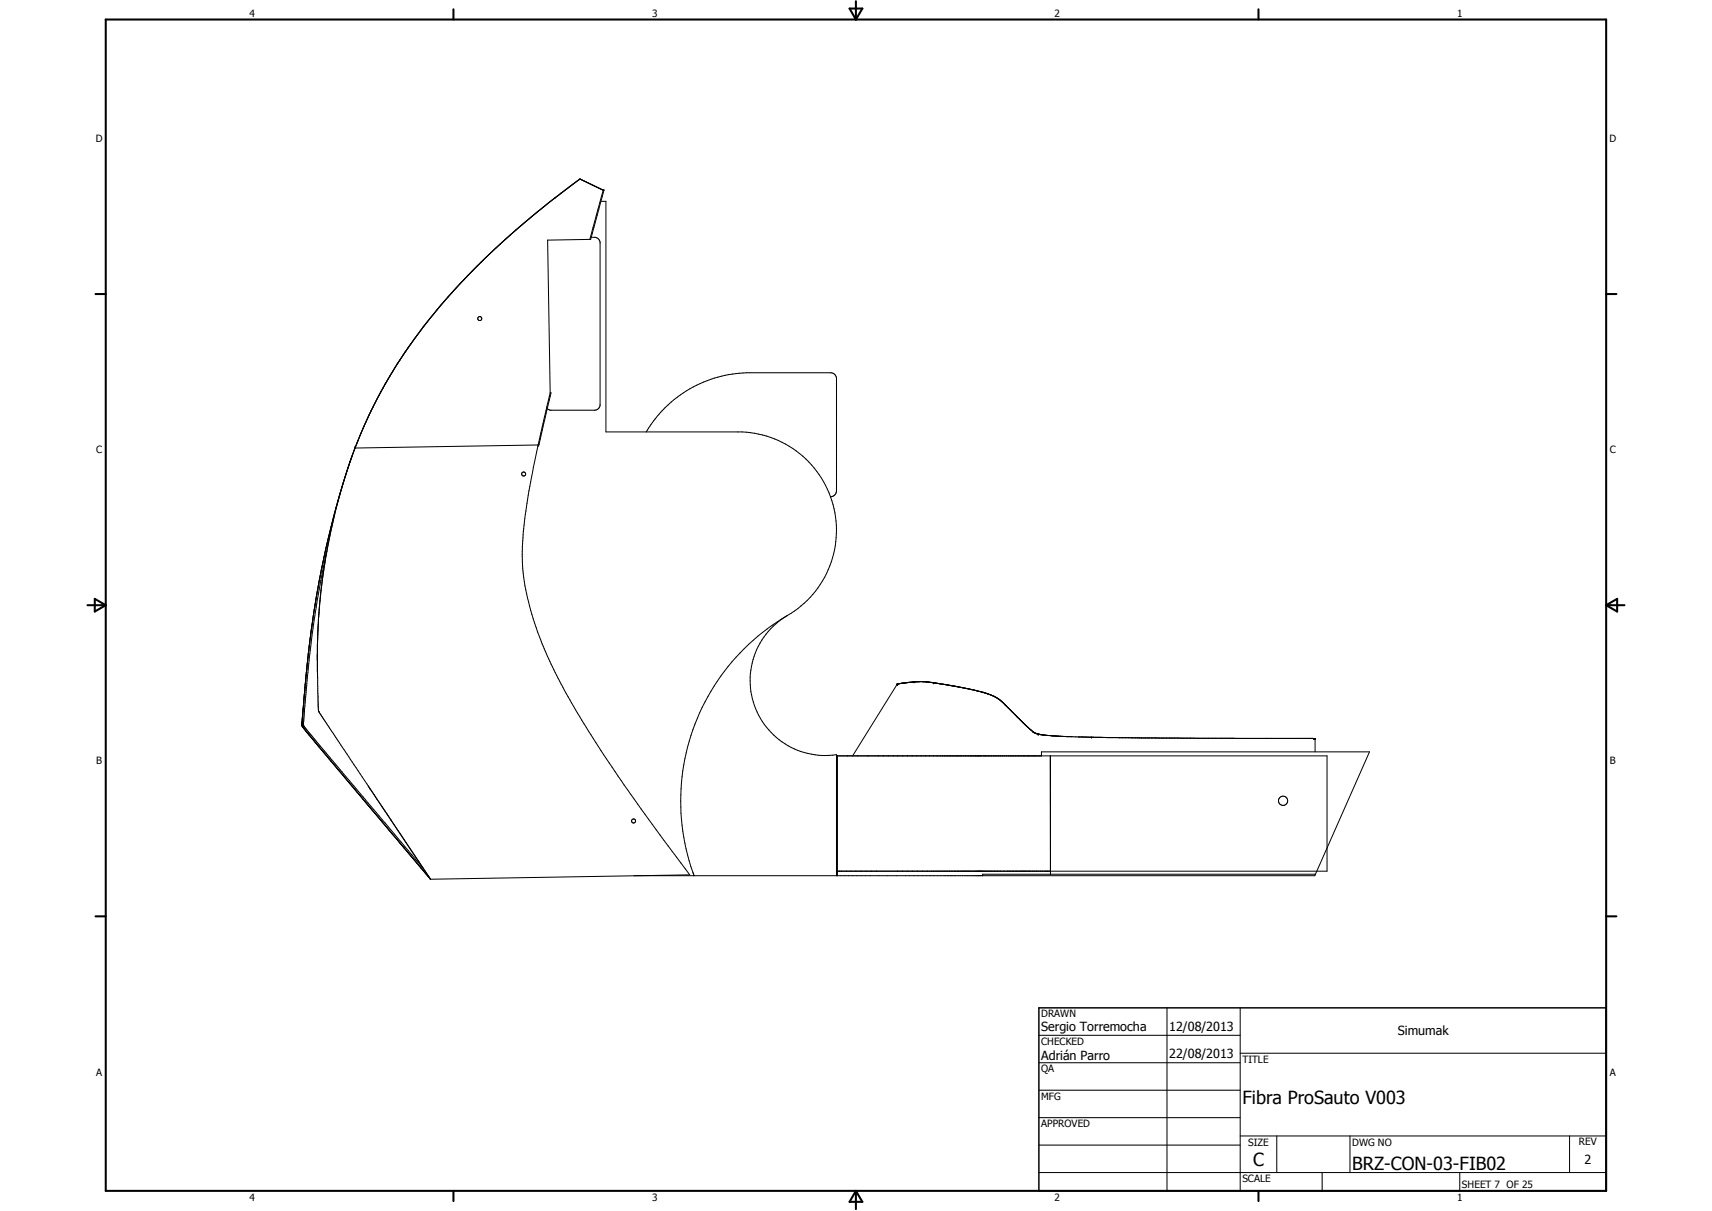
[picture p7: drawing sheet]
<svg xmlns="http://www.w3.org/2000/svg" width="594mm" height="420mm" viewBox="0 0 594 420" stroke-linecap="round" stroke-linejoin="round" font-family="sans-serif">
<g fill="none" stroke="#000" stroke-width=".35">
<path d="M179 79.8l-5.3 4.7M182.7 76.7l-13.9 12.5M190.5 70.3l-6 4.8M190.5 70.2l-9.8 8.2M192.6 68.7l-2.1 1.6M194.7 67l-2 1.6M201.2 62.1l8.1 3.9M201.2 62.1l-10.7 8.1M201.2 62.1l-6.5 5M208.5 69.8h1.8v80.1h47.2a34.2 34.2 0 0 1 30.7 22.5M209 65.8l.6 .2M209.3 66l-4.6 17.1"/>
<path d="M209.6 66l-4.6 17.1h-.3M209.6 66h-.3M162.6 95.3l-5.6 6.1M167 90.9l-7.5 7.7-5.2 5.8M168.6 89.4l-4.5 4.4M173.6 84.7l-6.4 6M204.7 83.1l-14.7 .2 .9 53M205.1 82.3a2.51 2.51 0 0 1 2.7 .8l.4 .9v56.7a1.98 1.98 0 0 1-1.9 1.6h-15.3l-1.1-.5M142.9 118.9l-2 2.9M147.1 113.2l-9.3 13.1M151.8 107.3l-8.2 10.5M154.1 104.6l-1.3 1.5"/>
<path d="M156.8 101.6l-8.8 10.4M130.3 139.6l-4 8.3M133.9 132.8l-6.4 12.4M134.7 131.5l-4 7.1M135.5 130.1l-1 1.8M137.2 127.3l-1.9 3.2M139 124.6l-2.9 4.5M140.6 122.1l-.9 1.4M190.9 136.3h.3l-4.2 18-.3 .1M190.9 136.3l-4.2 18.1M122.3 157.9l-2.4 7M122.3 157.9l-.8 2.2a281.7 281.7 0 0 0-8.3 29.8"/>
<path d="M123.2 155.4l-.9 2.5M126 148.6l-2.6 6.3-.2 .1v.4M127.1 146.1l-3.9 9.3M186.7 154.4v.5a206.4 206.4 0 0 0-5.4 34.7v.9a81.5 81.5 0 0 0 6.5 32 215.5 215.5 0 0 0 20.7 37.9l14 20.3 16.8 22.8-89.9 1.6M186.7 154.4l-63.5 1M224.2 149.9a42 42 0 0 1 34.9-20.6h29.1a2.07 2.07 0 0 1 2.1 2v39a2.09 2.09 0 0 1-2.1 2M116 178.4l-3.1 12.6M116.2 178.4l-.7 2.7a202 202 0 0 0-5 33.4M118.5 169.5l-1.8 6.5M118.6 169.4l-.7 2.3a206.4 206.4 0 0 0-5.3 24.4M119.1 167.5l-.6 2M119.9 164.9l-1.4 4.6"/>
<path d="M119.9 164.9l-.7 2.3M288.2 172.4a34.1 34.1 0 0 1-14.9 41.1M112.6 196.4l-1.7 13.2M112.9 191l-1.6 8M112.9 191l-3.6 18.8M113.4 191.2l-.4 1.8a391 391 0 0 0-7.2 51.2l-.4 7.6M109.1 211.1l-2.1 15.8-2.1 22.6M110.5 216l-.4 12.8M110.5 216l-.4 8.1M110.5 214.5v1.5M110.9 209.9l-.4 4.6M111 200.3l-2 11.3-1.3 9.6"/>
<path d="M273.3 213.5a74.5 74.5 0 0 0-32.5 90.3M273.3 213.5a26.1 26.1 0 0 0-11.5 31.2 26.1 26.1 0 0 0 28.5 17.1v42M106 236.5l-.2 2.9M107.6 221.7l-1.6 14.4M110.1 228.8l.1 6.3M110.1 228.7v1.1M110.1 232.7l.1 .9M110.1 226.4v1.2M110.2 234.5l.3 12.1M311.4 237.3l-15.5 25M311.6 237.2v.1M311.6 237.2l-.1 .1"/>
<path d="M312.2 237.2l-.8 .1M312.4 237.2l.7-.2-1.2 .2M314.2 236.9l-.8 .1M314.6 236.9l-.8 .1M315.6 236.7l-2.6 .4M316.3 236.7l-.9 .1M316.7 236.6l-2.2 .3M316.7 236.6l-.9 .1M317.1 236.6h-.5M317.5 236.6h-.8M317.8 236.6h-.5M318.1 236.5l-.5 .1"/>
<path d="M319.4 236.5h-.6M319.9 236.5h.5M320.1 236.5h.1M320.9 236.5l.6 .1M321 236.5l.2 .1M321.2 236.6h.7M321.3 236.6h.3M321.3 236.6h-4M321.8 236.6l1.8 .3M321.9 236.6l1.3 .2M323.2 236.8l.4 .1M323.6 236.9h.4"/>
<path d="M323.8 236.9h.1M323.9 236.9l2.3 .3M324.1 236.9l5.3 .8M324.2 236.9l.4 .1M325.2 237.1l1 .1M326.2 237.2l1 .2M327.2 237.4l2.2 .4M327.2 237.4l4.7 .8M329.4 237.7l1.7 .3M329.4 237.8l1.8 .2M331.1 238l7.9 1.7M331.2 238l.7 .2"/>
<path d="M331.9 238.2l.5 .1M331.9 238.2l1.3 .3M332.7 238.4l2.4 .4M333.7 238.5l2.7 .6M336.4 239.1l4.8 1.1M336.4 239.1l5.1 1.2M339.1 239.7l1.6 .4M104.8 251.7l.1 .3M104.9 250.2v.2M104.9 251.8v.2M104.9 250.4l-.1 1.3M104.9 250.4l-.1 .3"/>
<path d="M104.9 252v.1M104.9 249.5v.7M104.9 249.9v.3M104.9 252.1l.2 .2M105 252.2l.1 .1M105.1 252.3l1.2 1.5M105.1 247.4l-.2 2.1M105.4 251.9l41.4 49.3M105.4 251.8v.1M105.6 241.1l-.5 6.2M106.3 253.8l9.8 11.8M106.3 253.8l23.9 28.4"/>
<path d="M110.5 246.7l.1 .1M110.5 246.6l.1 .2M110.6 246.8l17.5 26.4M110.7 246.9h.1M340.6 240.1l.6 .1M341.2 240.2h.1M341.2 240.2l2.7 .9M341.2 240.2l.3 .1M341.5 240.3l1 .4M342 240.5l1 .3M342.4 240.6h.1M342.5 240.7l.5 .1"/>
<path d="M343 240.8l1.3 .5M343 240.8l1.9 .8M344.2 241.3l.6 .3M344.5 241.4l.8 .4M344.9 241.6l.6 .3M345 241.6l2.1 1.4M345.4 241.9l1.7 1.1M345.9 242.1l2.8 2.3M347.1 243l1.1 .9M347.1 243l1.4 1.3M348.5 244.3l9 8.8M348.5 244.3l.2 .1"/>
<path d="M348.7 244.4l.2 .2M350 245.7l.7 .7M350.9 246.5l.1 .3M351.1 246.8l.6 .7M351.4 247.1l1.1 1.1M352.7 248.4l.2 .3M353 248.8l1.4 1.3M353.6 249.3l.8 .8M354.4 250.1l.3 .4M354.4 250.1l.3 .3M354.7 250.5l1.1 1M354.7 250.4l1.2 1.2"/>
<path d="M356.1 251.8l1.4 1.3M356.2 251.9l1.7 1.5M357.5 253.1l.4 .3M357.5 253.1l.8 .6M357.9 253.4l.6 .5M358 253.4l.3 .4M358.3 253.8l.2 .1M358.4 253.9h.1M358.5 253.9l.2 .1M358.5 253.9h.1M358.7 254l.2 .1M358.7 254l1 .5"/>
<path d="M358.8 254.1l.3 .2M359.2 254.3l.2 .1M359.3 254.4h.1M359.4 254.4l1.2 .4M359.4 254.4l.3 .2M359.7 254.5l.4 .1M359.7 254.6h.3M360.1 254.6l.1 .1M360.1 254.6l.2 .1M360.2 254.7l1.1 .2M360.3 254.7l.3 .1M360.6 254.8l1 .1"/>
<path d="M361 254.8l.2 .1M361.2 254.9h.3M361.5 254.9l.5 .1M361.5 254.9l1.1 .2M362 255l.7 .1M362 255l.5 .1M362.6 255.1l1.2 .1M362.9 255.1l7.6 .5M364.4 255.2l1.4 .1M365.7 255.3l4.1 .2M366.2 255.4h1M369.6 255.5l.8 .1"/>
<path d="M370.2 255.6h1.3M371.4 255.6h.5M371.8 255.6l2.4 .1M374.1 255.7h2.4M375.6 255.7l2.2 .1M376.9 255.7l2.4 .1M379.3 255.8l9.3 .1M379.3 255.8h.9M381.7 255.8l2.6 .1M387.5 255.9h4.2M391.7 255.9l4.4 .1M391.7 255.9l1.1 .1"/>
<path d="M394.8 256l15.4 .1M401 256l1.2 .1M408.6 256.1l47.2 .1M413 256.1l2.9 .1M427.6 256.2h2.8M455.6 256.2h.2M455.8 256.2h.5v4.7M116.8 266.4l5.4 6.4M122.8 273.5l11.5 13.6M127.7 272.6l9.1 13.6M128.9 274.4l2.8 4.2M290.3 262.3h170.2v40h-170"/>
<path d="M290.5 262.3v41.5M361.4 262.3v-1.4h113.8l-18.7 42.4M364.4 262.3l.1 40M364.5 262.3v41M131.3 283.6l6.2 7.4M133 280.5l12.3 18.4M134.9 287.9l2.6 3.1M136.9 286.4l8.4 12.5M137.5 291l10.2 12.1M137.5 291l5.6 6.6M144.3 299l3.4 4.1M145.3 298.9l2.7 4"/>
<path d="M145.3 298.9l3.5 5.2M147.7 303.1l1.7 2M148.7 304l.7 1.1M456.5 303.3l-.2 .5h-236.3M456.5 303.3h-115.5v.5M360.5 359.2h69.9M405 349.7v63.5M430.4 349.7v63.5M360.5 368.7h69.9M360.5 378.2h69.9M430.4 365.4h127M360.5 387.8h69.9"/>
<path d="M360.5 397.3h69.9M430.4 394.1h127M443.1 394.1v12.7M468.5 394.1v12.7M544.7 394.1v12.7M360.5 406.8h196.9M458.8 406.8v6.4M506.6 406.8v6.4"/>
<circle cx="166.5" cy="110.5" r=".69"/>
<circle cx="181.7" cy="164.4" r=".7"/>
<circle cx="445.2" cy="277.8" r="1.6"/>
<circle cx="219.8" cy="284.8" r=".71"/>
</g>
<g fill="#000">
<circle cx="311.4" cy="237.3" r=".18"/>
<circle cx="311.5" cy="237.3" r=".18"/>
<circle cx="317.2" cy="236.6" r=".18"/>
<circle cx="324" cy="236.9" r=".18"/>
<circle cx="105.4" cy="251.8" r=".18"/>
<circle cx="358.5" cy="253.9" r=".18"/>
<circle cx="360.2" cy="254.7" r=".18"/>
<circle cx="360.3" cy="254.7" r=".18"/>
<circle cx="378.8" cy="255.8" r=".18"/>
<circle cx="456" cy="256.2" r=".18"/>
<circle cx="456.3" cy="256.2" r=".18"/>
<circle cx="128.3" cy="273.4" r=".18"/>
</g>
<g fill="none" stroke="#000" stroke-width=".71">
<path d="M36.7 6.8h520.7v406.4h-520.7zM157.3 3.2v3.6M294.8 3h4.4l-2.2 3.8zM297 .4v6.4M436.7 3.2v3.6M33.1 102h3.6M557.4 102h3.5M30.3 210h6.4M32.9 207.8l3.8 2.2-3.8 2.2zM557.4 210h6.3M557.4 210l3.8-2.2v4.4zM33.1 317.9h3.6"/>
<path d="M557.4 317.9h3.5M157.3 413.2v3.5M297 413.2v6.3M297 413.2l2.2 3.8h-4.4zM436.7 413.2v3.5"/>
</g>
<path d="M360.5 349.7h196.9v63.5h-196.9z" fill="none" stroke="#000" stroke-width=".51"/>
<g font-size="6.3">
<text x="431.1" y="383.2">Fibra ProSauto V003</text>
<text x="434.8" y="404.7">C</text>
<text x="469.2" y="406">BRZ-CON-03-FIB02</text>
</g>
<g font-size="4.4">
<text x="361.3" y="357.5">Sergio Torremocha</text>
<text x="405.7" y="357.7">12/08/2013</text>
<text x="485" y="359.2">Simumak</text>
<text x="361.3" y="367.9">Adrián Parro</text>
<text x="405.7" y="367.2">22/08/2013</text>
<text x="549.8" y="404">2</text>
</g>
<g font-size="3.5">
<text x="86.6" y="5.8">4</text>
<text x="226.3" y="5.8">3</text>
<text x="365.9" y="5.8">2</text>
<text x="505.6" y="5.8">1</text>
<text x="33.3" y="49.4">D</text>
<text x="558.5" y="49.4">D</text>
<text x="33.4" y="157.3">C</text>
<text x="558.6" y="157.3">C</text>
<text x="33.4" y="265.2">B</text>
<text x="558.6" y="265.2">B</text>
<text x="361.3" y="353">DRAWN</text>
<text x="361.3" y="362.5">CHECKED</text>
<text x="431.1" y="368.7">TITLE</text>
<text x="33.4" y="373.2">A</text>
<text x="361.3" y="372.1">QA</text>
<text x="558.6" y="373.2">A</text>
<text x="361.3" y="381.6">MFG</text>
<text x="361.3" y="391.1">APPROVED</text>
<text x="433.1" y="397.5">SIZE</text>
<text x="469.2" y="397.5">DWG NO</text>
<text x="547.9" y="397.4">REV</text>
<text x="431.1" y="410.2">SCALE</text>
<text x="507.3" y="412.3">SHEET 7 OF 25</text>
<text x="86.6" y="416.7">4</text>
<text x="226.3" y="416.7">3</text>
<text x="365.9" y="416.7">2</text>
<text x="505.6" y="416.7">1</text>
</g>
</svg>
